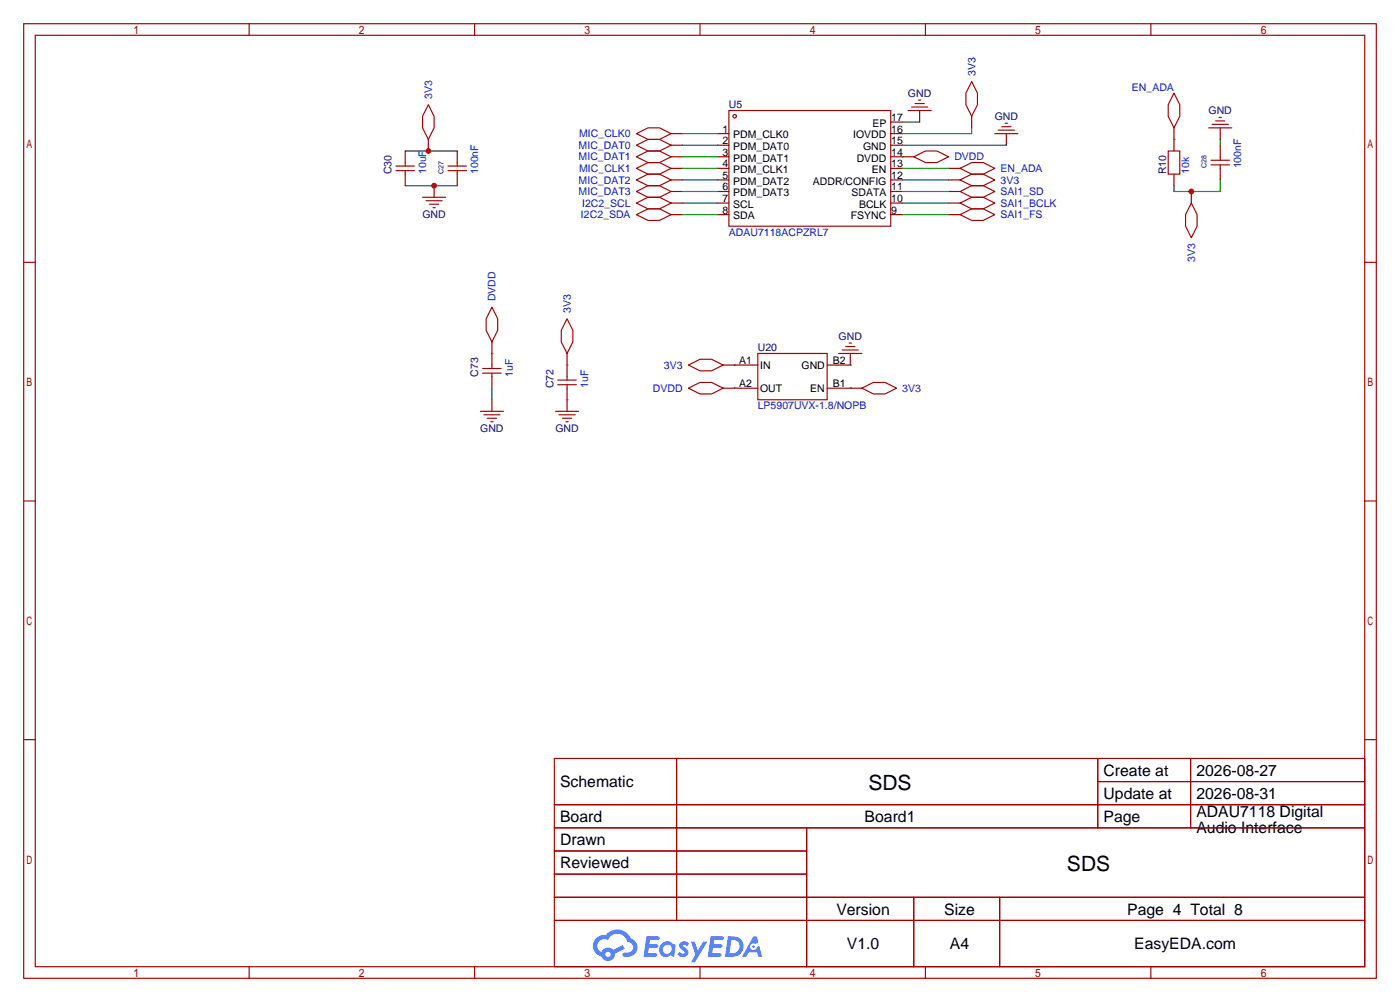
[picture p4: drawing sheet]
<svg xmlns="http://www.w3.org/2000/svg" width="308mm" height="220mm" viewBox="0 0 308 220" stroke-linecap="round" stroke-linejoin="round" font-family="sans-serif">
<g fill="none" stroke="#a10000" stroke-width=".25">
<path d="M5.2 5.2h297.2v209.6h-297.2zM7.7 7.7h292.1v204.5h-292.1zM54.7 5.2v2.5M104.3 5.2v2.5M153.8 5.2v2.5M203.3 5.2v2.5M252.9 5.2v2.5M5.2 57.6h2.5M299.8 57.6h2.6M5.2 110h2.5M299.8 110h2.6M5.2 162.4h2.5"/>
<path d="M121.8 166.5h178v45.7h-178zM121.8 176.7h178M148.7 166.5v35.6M241.2 166.5v15.2M241.2 171.6h58.6M261.6 166.5v15.2M299.8 162.4h2.6M121.8 181.7h178M121.8 186.8h55.4M121.8 197h178M121.8 191.9h55.4M177.2 181.7v30.5"/>
<path d="M200.8 197v15.2M219.6 197v15.2M54.7 212.2v2.6M104.3 212.2v2.6M121.8 202.1h178M153.8 212.2v2.6M203.3 212.2v2.6M252.9 212.2v2.6"/>
</g>
<g fill="#5487ff">
<path d="M149.5 206.9a1.3 1.3 0 0 1 1.9 .3l-.4 .6a.54 .54 0 0 0-1-.2l.2 .2a1.28 1.28 0 0 1 .8 2 1.53 1.53 0 0 1-2.2-.3l.5-.6 .8 .5a.31 .31 0 0 0 .3-.3 .31 .31 0 0 0-.2-.4 1.12 1.12 0 0 1-.7-1.8z"/>
<path d="M151.8 206.7h.8l.7 2 1.2-2h.9l-2.7 4.5h-.9l1-1.6z"/>
<path d="M142 205.5h2.3a.46 .46 0 0 1 .5 .1 .46 .46 0 0 1 .1 .5l-.3 .2h-1.8l-.1 1h1.6a.4 .4 0 0 1 .3 .4 .4 .4 0 0 1-.4 .4h-1.6l-.2 1.2 1.4-.1a.46 .46 0 0 1 .5 .1 .46 .46 0 0 1 .1 .5l-.4 .2h-2.6z"/>
<path d="M156.1 205.5h2.3a.47 .47 0 0 1 .5 .1 .47 .47 0 0 1 .1 .5l-.3 .2h-1.8l-.1 1h1.6a.4 .4 0 0 1 .4 .4 .4 .4 0 0 1-.5 .4h-1.6l-.2 1.1h1.4a.46 .46 0 0 1 .5 .1 .46 .46 0 0 1 .1 .5l-.4 .2h-2.6z"/>
<path d="M165.5 205.6h.8l.3 1.3-.6 .3a.75 .75 0 0 0-1.1 .3 .75 .75 0 0 0 .5 1.1 .75 .75 0 0 0 .9-.7l.5-.3 .6 2.4h-.8l-.3-.9h-1.8l-.5 .9h-1z"/>
<path d="M159.9 205.6l-.6 4.4h1.4a2.27 2.27 0 0 0 2.7-2.3 2.27 2.27 0 0 0-2.7-2.1zM160.7 206.3a1.5 1.5 0 0 1 1.8 1.6 1.5 1.5 0 0 1-1.9 1.3h-.3z"/>
<path d="M145.4 207.2a1.6 1.6 0 0 0-.4 2.3 1.6 1.6 0 0 0 2.3 .2l.8 .3 .3-2.4-.1-.3-.5-.1a1.58 1.58 0 0 0-2.4 0zM146 207.7a.98 .98 0 0 1 1.6 .4 .98 .98 0 0 1-1.1 1.3 .94 .94 0 0 1-.9-.7 .94 .94 0 0 1 .4-1z"/>
<path d="M131 206a2.37 2.37 0 0 0 1.1 4 1.54 1.54 0 0 0 1.8 1 1.54 1.54 0 0 0 1.2-1.6l2.2-1.1-.5-.8-2.1 1a1.57 1.57 0 0 0-2.6 .5 1.5 1.5 0 0 1-.7-2.1 1.5 1.5 0 0 1 2.2-.5 2.23 2.23 0 0 1 2.3-1.4 2.23 2.23 0 0 1 2 1.8 1.16 1.16 0 0 1 1.2 1.1 1.16 1.16 0 0 1-1.1 1.2h-.7a.47 .47 0 0 0-.5 .4 .47 .47 0 0 0 .4 .5 2.17 2.17 0 0 0 2.5-.9 2.17 2.17 0 0 0-.4-2.7l-.7-.4a3.2 3.2 0 0 0-5.5-.7l-1.1 .1zM133 209.5a.6 .6 0 0 1 1.2 0 .6 .6 0 0 1-1.2 0z"/>
<circle cx="165.6" cy="207.8" r=".28"/>
</g>
<g fill="none" stroke="#a10000" stroke-width=".25">
<path d="M213.5 17.9l1.3 2.5v2.6l-1.3 2.5-1.3-2.5v-2.6zM94.1 23l1.3 2.5v2.6l-1.3 2.5-1.3-2.5v-2.6zM98.4 37.5h4.1M98.4 36.4h4.1M100.5 35.7v.7M100.5 37.5v.7M139.8 29.3l2.6-1.2h2.5l2.5 1.2-2.5 1.3h-2.5zM139.8 31.9l2.6-1.3h2.5l2.5 1.3-2.5 1.2h-2.5zM139.8 34.4l2.6-1.3h2.5l2.5 1.3-2.5 1.3h-2.5zM139.8 37l2.6-1.3h2.5l2.5 1.3-2.5 1.2h-2.5zM139.8 39.5l2.6-1.3h2.5l2.5 1.3-2.5 1.3h-2.5zM160.1 24.3h35.6v25.4h-35.6z"/>
<path d="M199.5 24.3h5.1M200.3 23.5h3.5M201 22.7h2.1M201.8 22h.5M210.9 37l2.6-1.3h2.5l2.6 1.3-2.6 1.2h-2.5zM210.9 39.5l2.6-1.3h2.5l2.6 1.3-2.6 1.3h-2.5zM218.6 29.3h5M219.3 28.6h3.6M220.1 27.8h2M220.9 27.1h.5M256.7 33.1h2.5v5.1h-2.5zM257.9 20.4l1.3 2.6v2.5l-1.3 2.6-1.2-2.6v-2.5z"/>
<path d="M266.1 36.2h4M266.1 35.2h4M268.1 34.4v.8M268.1 36.2v.8M139.8 42l2.6-1.2h2.5l2.5 1.2-2.5 1.3h-2.5zM139.8 44.6l2.6-1.3h2.5l2.5 1.3-2.5 1.2h-2.5zM139.8 47.1l2.6-1.3h2.5l2.5 1.3-2.5 1.3h-2.5zM210.9 47.1l2.6-1.3h2.5l2.6 1.3-2.6 1.3h-2.5zM210.9 44.6l2.6-1.3h2.5l2.6 1.3-2.6 1.2h-2.5zM210.9 42l2.6-1.2h2.5l2.6 1.2-2.6 1.3h-2.5zM261.7 44.6l1.3 2.5v2.6l-1.3 2.5-1.2-2.5v-2.6z"/>
<circle cx="161.4" cy="25.5" r=".38"/>
</g>
<g fill="none" stroke="#870000" stroke-width=".25">
<path d="M94.1 30.6v2.5M100.5 33.1v2.6M100.5 38.2v2.6M147.4 29.3h2.6M147.4 31.9h2.6M147.4 34.4h2.6M147.4 37h2.6M147.4 39.5h2.6M157.6 29.3h2.5M157.6 31.9h2.5M157.6 34.4h2.5M157.6 37h2.5"/>
<path d="M157.6 39.5h2.5M195.7 29.3h2.5M195.7 31.9h2.5M195.7 34.4h2.5M195.7 37h2.5M195.7 39.5h2.5M195.7 26.8h2.5M202.1 24.3v2.5M208.4 37h2.5M208.4 39.5h2.5M213.5 25.5v2.6M221.1 29.3v2.6"/>
<path d="M257.9 28.1v5M257.9 38.2v2.6M268.1 31.9v2.5M268.1 37v2.5M147.4 42h2.6M147.4 44.6h2.6M147.4 47.1h2.6M157.6 42h2.5M157.6 44.6h2.5M157.6 47.1h2.5M195.7 42h2.5M195.7 44.6h2.5"/>
<path d="M195.7 47.1h2.5M208.4 42h2.5M208.4 44.6h2.5M208.4 47.1h2.5M261.7 42v2.6"/>
</g>
<g fill="none" stroke="#008700" stroke-width=".25">
<path d="M150 29.3h7.6M150 31.9h7.6M150 34.4h7.6M150 37h7.6M150 39.5h7.6M198.2 31.9h22.9M198.2 37h10.2M198.2 39.5h10.2M198.2 26.8h3.9M213.5 28.1v1.2h-15.3M268.1 39.5v2.5h-10.2v-1.2M268.1 30.6v1.3"/>
<path d="M89 40.8h11.5M150 42h7.6M150 44.6h7.6M150 47.1h7.6M198.2 42h10.2M198.2 44.6h10.2M198.2 47.1h10.2"/>
</g>
<circle cx="261.7" cy="42" r=".63" fill="#c00"/>
<path d="M87 37.5h4.1M87 36.4h4.1M89 35.7v.7M89 37.5v.7" fill="none" stroke="#a10000" stroke-width=".25"/>
<path d="M89 33.1v2.6M89 38.2v2.6" fill="none" stroke="#870000" stroke-width=".25"/>
<path d="M89 33.1h11.5" fill="none" stroke="#008700" stroke-width=".25"/>
<circle cx="94.1" cy="33.1" r=".63" fill="#c00"/>
<g fill="none" stroke="#a10000" stroke-width=".25">
<path d="M200.8 34.4l2.5-1.3h2.6l2.5 1.3-2.5 1.3h-2.6zM265.6 28.1h5M266.3 27.3h3.6M267.1 26.5h2M267.8 25.8h.6M108.1 67.4l1.2 2.6v2.5l-1.2 2.6-1.3-2.6v-2.5zM124.6 70l1.3 2.5v2.6l-1.3 2.5-1.3-2.5v-2.6zM166.5 77.6h15.2v10.2h-15.2zM184.3 77.6h5.1M185 76.8h3.6M185.8 76.1h2M186.6 75.3h.5"/>
<path d="M105.5 90.3h5.1M106 81.9h4.1M106 80.9h4.1M106.3 91.1h3.6M107.1 91.8h2M107.8 92.6h.5M108.1 80.1v.8M108.1 81.9v.8M122 90.3h5.1M122.6 84.5h4M122.6 83.4h4M122.8 91.1h3.6"/>
<path d="M123.6 91.8h2M124.3 92.6h.5M124.6 82.7v.7M124.6 84.5v.7M151.3 80.1l2.5-1.2h2.5l2.6 1.2-2.6 1.3h-2.5zM151.3 85.2l2.5-1.3h2.5l2.6 1.3-2.6 1.3h-2.5zM189.4 85.2l2.5-1.3h2.5l2.6 1.3-2.6 1.3h-2.5z"/>
</g>
<path d="M198.2 34.4h2.6M268.1 28.1v2.5M95.4 40.8v2.5M108.1 75.1v5M124.6 77.6v5.1M186.8 77.6v2.5h-5.1M108.1 82.7v2.5M108.1 87.8v2.5M124.6 85.2v5.1M158.9 80.1h7.6M158.9 85.2h7.6M181.7 85.2h7.7" fill="none" stroke="#870000" stroke-width=".25"/>
<path d="M198.2 34.4h.1M257.9 30.6h.1M108.1 77.6h.1M108.1 85.2v2.6M124.6 80.1h.1M124.6 87.8h.1M161.4 80.1h.1M161.4 85.2h.1M186.8 80.1h.1M186.8 85.2h.1" fill="none" stroke="#008700" stroke-width=".25"/>
<circle cx="95.4" cy="40.8" r=".63" fill="#c00"/>
<path d="M92.8 43.3h5.1M93.6 44.1h3.6M94.4 44.8h2M95.1 45.6h.5" fill="none" stroke="#a10000" stroke-width=".25"/>
<g font-size="4.6">
<text x="190.8" y="173.4">SDS</text>
<text x="234.4" y="191.2">SDS</text>
</g>
<g font-size="3.5">
<text x="123.1" y="172.8">Schematic</text>
<text x="242.5" y="170.3">Create at</text>
<text x="262.9" y="170.3">2026-08-27</text>
<text x="242.5" y="175.4">Update at</text>
<text x="262.9" y="175.4">2026-08-31</text>
<text x="262.9" y="179.3">ADAU7118 Digital</text>
<text x="123.1" y="180.5">Board</text>
<text x="123.1" y="185.5">Drawn</text>
<text x="190" y="180.5">Board1</text>
<text x="242.5" y="180.5">Page</text>
<text x="262.9" y="182.8">Audio Interface</text>
<text x="123.1" y="190.6">Reviewed</text>
<text x="183.8" y="200.8">Version</text>
<text x="207.5" y="200.8">Size</text>
<text x="247.7" y="200.8">Page 4 Total 8</text>
<text x="186.1" y="208.4">V1.0</text>
<text x="208.7" y="208.4">A4</text>
<text x="249.2" y="208.4">EasyEDA.com</text>
</g>
<g font-size="2.3" fill="#00f">
<text x="214.3" y="16.6" transform="rotate(-90 214.3 16.6)">3V3</text>
<text x="94.9" y="21.7" transform="rotate(-90 94.9 21.7)">3V3</text>
<text x="248.7" y="20">EN_ADA</text>
<text x="127.1" y="32.7">MIC_DAT0</text>
<text x="127.1" y="35.2">MIC_DAT1</text>
<text x="127.3" y="30.1">MIC_CLK0</text>
<text x="209.7" y="35.2">DVDD</text>
<text x="93.6" y="38.2" transform="rotate(-90 93.6 38.2)">10uF</text>
<text x="105.1" y="38.2" transform="rotate(-90 105.1 38.2)">100nF</text>
<text x="127.1" y="40.3">MIC_DAT2</text>
<text x="127.3" y="37.8">MIC_CLK1</text>
<text x="219.8" y="37.8">EN_ADA</text>
<text x="219.8" y="40.3">3V3</text>
<text x="261.3" y="38.2" transform="rotate(-90 261.3 38.2)">10k</text>
<text x="272.7" y="37" transform="rotate(-90 272.7 37)">100nF</text>
<text x="127.1" y="42.8">MIC_DAT3</text>
<text x="127.6" y="47.9">I2C2_SDA</text>
<text x="127.9" y="45.4">I2C2_SCL</text>
<text x="219.8" y="47.9">SAI1_FS</text>
<text x="219.8" y="45.4">SAI1_BCLK</text>
<text x="219.8" y="42.8">SAI1_SD</text>
<text x="160.1" y="51.7">ADAU7118ACPZRL7</text>
<text x="262.6" y="57.6" transform="rotate(-90 262.6 57.6)">3V3</text>
<text x="108.9" y="66.2" transform="rotate(-90 108.9 66.2)">DVDD</text>
<text x="125.4" y="68.7" transform="rotate(-90 125.4 68.7)">3V3</text>
<text x="112.7" y="82.7" transform="rotate(-90 112.7 82.7)">1uF</text>
<text x="145.9" y="80.9">3V3</text>
<text x="129.2" y="85.2" transform="rotate(-90 129.2 85.2)">1uF</text>
<text x="143.4" y="86">DVDD</text>
<text x="166.5" y="89.8">LP5907UVX-1.8/NOPB</text>
<text x="198.2" y="86">3V3</text>
</g>
<g font-size="2.3" fill="#000080">
<text x="160.1" y="23.8">U5</text>
<text x="199.5" y="21.3">GND</text>
<text x="218.5" y="26.3">GND</text>
<text x="265.5" y="25.1">GND</text>
<text x="86" y="38.2" transform="rotate(-90 86 38.2)">C30</text>
<text x="256.2" y="38.2" transform="rotate(-90 256.2 38.2)">R10</text>
<text x="92.8" y="47.9">GND</text>
<text x="166.5" y="77.1">U20</text>
<text x="184.3" y="74.6">GND</text>
<text x="105.1" y="82.7" transform="rotate(-90 105.1 82.7)">C73</text>
<text x="121.6" y="85.2" transform="rotate(-90 121.6 85.2)">C72</text>
<text x="105.5" y="94.9">GND</text>
<text x="122" y="94.9">GND</text>
</g>
<g font-size="2.3">
<text x="158.7" y="29.1">1</text>
<text x="191.7" y="27.8">EP</text>
<text x="195.8" y="29.1">16</text>
<text x="195.8" y="26.6">17</text>
<text x="158.7" y="31.6">2</text>
<text x="158.7" y="34.2">3</text>
<text x="161.1" y="30.4">PDM_CLK0</text>
<text x="161.1" y="32.9">PDM_DAT0</text>
<text x="161.1" y="35.5">PDM_DAT1</text>
<text x="187.5" y="30.4">IOVDD</text>
<text x="188.2" y="35.5">DVDD</text>
<text x="189.6" y="32.9">GND</text>
<text x="195.8" y="34.2">14</text>
<text x="195.8" y="31.6">15</text>
<text x="158.7" y="36.7">4</text>
<text x="158.7" y="39.3">5</text>
<text x="158.7" y="41.8">6</text>
<text x="161.1" y="38">PDM_CLK1</text>
<text x="161.1" y="40.5">PDM_DAT2</text>
<text x="178.6" y="40.5">ADDR/CONFIG</text>
<text x="191.6" y="38">EN</text>
<text x="195.8" y="41.8">11</text>
<text x="195.8" y="39.3">12</text>
<text x="195.8" y="36.7">13</text>
<text x="158.7" y="44.3">7</text>
<text x="158.7" y="46.9">8</text>
<text x="161.1" y="43.1">PDM_DAT3</text>
<text x="161.1" y="45.6">SCL</text>
<text x="187.1" y="43.1">SDATA</text>
<text x="188.7" y="45.6">BCLK</text>
<text x="195.8" y="46.9">9</text>
<text x="195.8" y="44.3">10</text>
<text x="161.1" y="48.2">SDA</text>
<text x="186.9" y="48.2">FSYNC</text>
<text x="162.4" y="79.9">A1</text>
<text x="167" y="80.9">IN</text>
<text x="176.1" y="80.9">GND</text>
<text x="183" y="79.9">B2</text>
<text x="162.4" y="85">A2</text>
<text x="167" y="86">OUT</text>
<text x="178" y="86">EN</text>
<text x="183" y="85">B1</text>
</g>
<g font-size="1.6" fill="#000080">
<text x="97.5" y="38.2" transform="rotate(-90 97.5 38.2)">C27</text>
<text x="265.1" y="37" transform="rotate(-90 265.1 37)">C28</text>
</g>
</svg>
